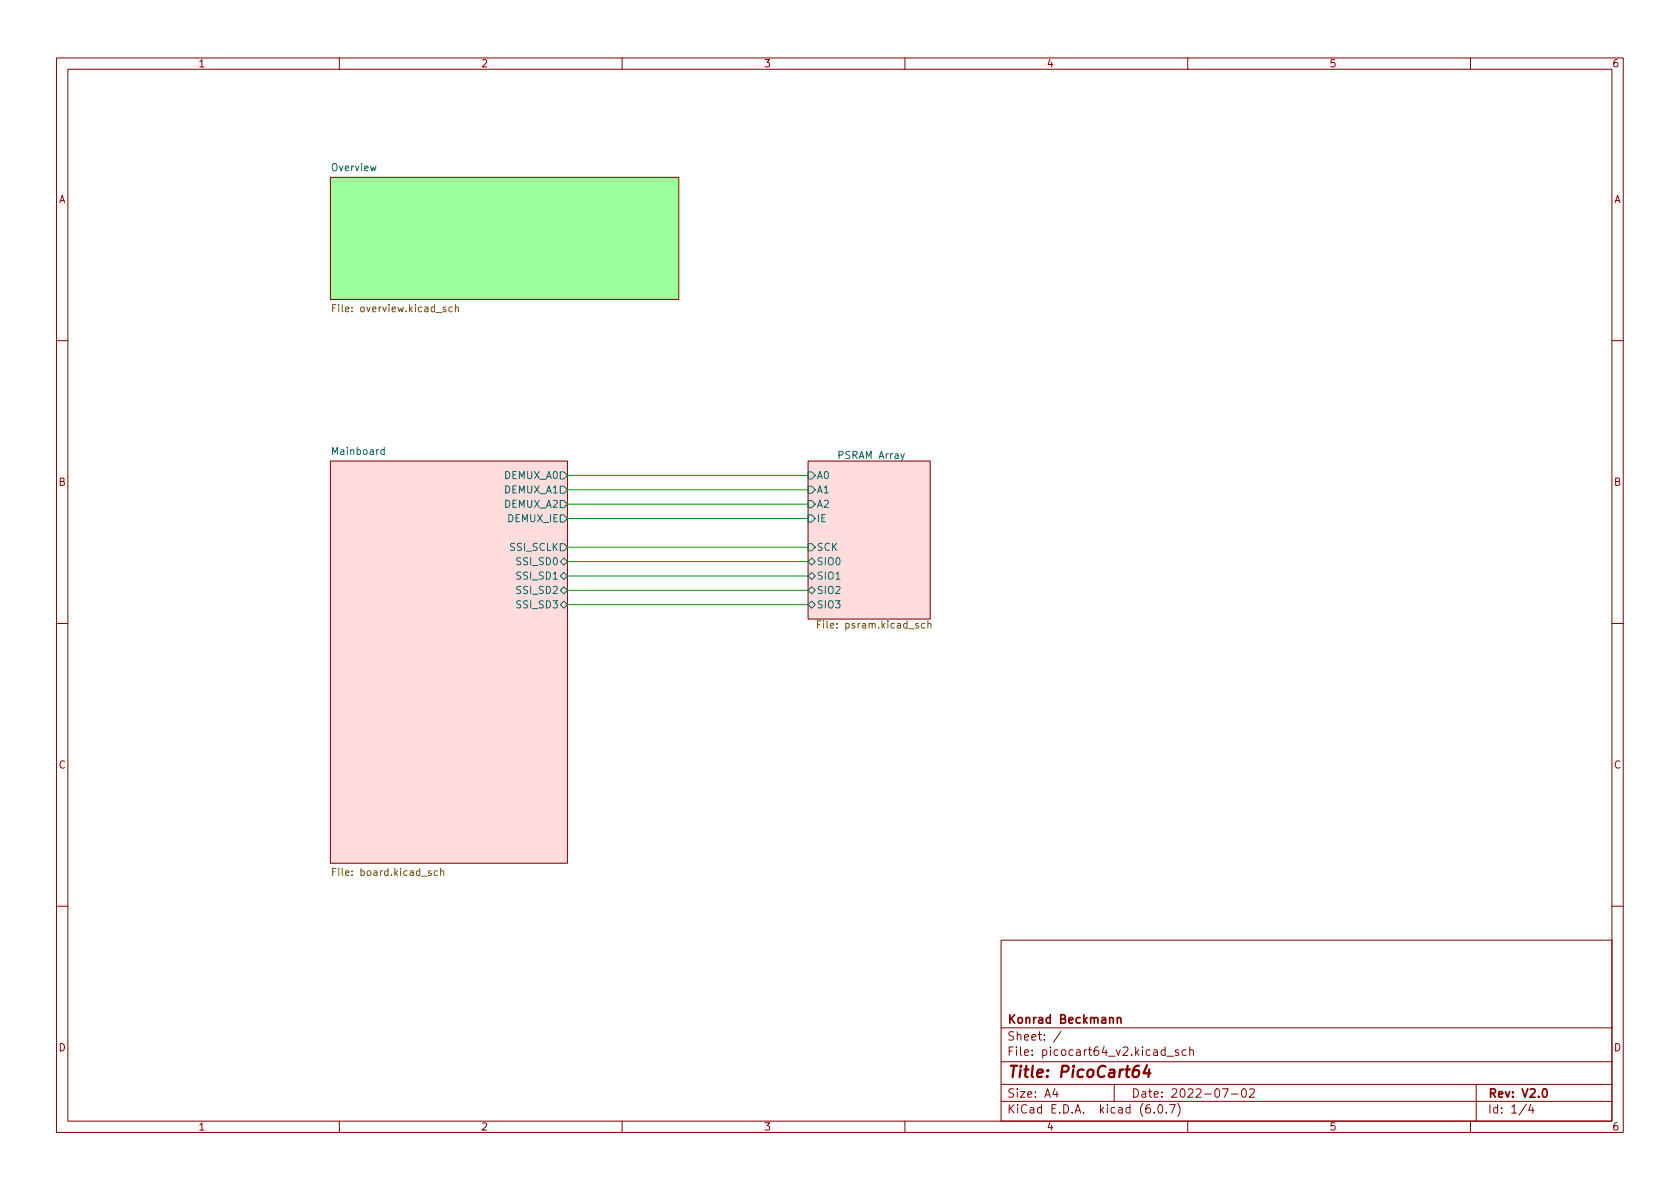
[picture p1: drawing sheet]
<svg xmlns="http://www.w3.org/2000/svg" width="297mm" height="210mm" viewBox="0 0 297 210" stroke-linecap="round" stroke-linejoin="round" font-family="sans-serif">
<g fill="none" stroke="#840000" stroke-width=".18">
<path d="M10 10.2h277v190.1h-277zM12 12.2h273v186.1h-273zM60 10.2v2M110 10.2v2M160 10.2v2M210 10.2v2M260 10.2v2M58.4 31.4h61.6v21.6h-61.6zM10 60.2h2M285 60.2h2M58.4 81.5h41.9v71.1h-41.9zM142.9 81.5h21.6v28h-21.6z"/>
<path d="M10 110.2h2M285 110.2h2M10 160.2h2M177 166.3h108v32h-108zM285 160.2h2M60 198.3v2M110 198.3v2M160 198.3v2M177 194.8h108M177 191.8h108M177 187.8h108M177 181.8h108"/>
<path d="M186.5 192.5l-.4 1h1M186.9 193v1M187.6 182.4l-1.3 1.9M197 191.8v3M204.1 196.7v.1M204.9 195.4l.2-.1a.81 .81 0 0 1 .6 .7 .81 .81 0 0 1-.3 .8h-.2a.81 .81 0 0 1-.6-.6 .81 .81 0 0 1 .3-.8zM206 185.7l-.4-.1-.3 .3v.4l.1 .3h.6M206 185.1v1.5M206.2 196.7v.1M206.4 186.8h1.1M206.8 195.3h1l-.7 1.5M208.2 195.1a1.72 1.72 0 0 1 0 2.3"/>
<path d="M208.4 185.7l-.4-.1-.2 .2 .1 .3 .5 .1v.4h-.6M209.7 185.7l-.4-.1-.3 .3v.4l.1 .3h.6M210 198.3v2M210.4 185.8l.2-.2 .3 .1 .1 .9M210.4 185.1v1.5M216.1 192.5h1l-.6 1.5M217.7 193.5h1.2M219.7 192.6l.2-.1a.81 .81 0 0 1 .5 .7 .81 .81 0 0 1-.3 .8h-.1a.81 .81 0 0 1-.6-.6 .81 .81 0 0 1 .3-.8zM220.9 192.7l.6-.2 .2 .2 .1 .3-.9 1h.9M260 198.3v2M261 191.8v6.5M269.9 195.3l-1.3 1.9"/>
<path d="M270.6 195.3l-.3 1h.9M271 195.8v1"/>
</g>
<path d="M197.6 179.9v1M197.6 180.1l.2-.2 .3 .1 .1 .9M272.9 192.6l.2-.1a.8 .8 0 0 1 .5 .8 .8 .8 0 0 1-.5 .7 1 1 0 0 1-.2-1.4z" fill="none" stroke="#840000" stroke-width=".3"/>
<path d="M201.4 188.5a.91 .91 0 0 0-1.1 .8l-.1 .8 .2 .3a.66 .66 0 0 0 1-.3v-.5l-.1-.3a.66 .66 0 0 0-1 .3M202.8 188.4l-.6 1.4h1.2M203.2 189.1l-.2 1.4" fill="none" stroke="#840000" stroke-width=".4"/>
<g fill="#fdd" stroke="#fdd" stroke-width=".18">
<path d="M142.9 81.5h21.6v28h-21.6z"/>
<path d="M58.4 81.5h41.9v71.1h-41.9z"/>
</g>
<g fill="none" stroke="#006464" stroke-width=".18">
<path d="M67.9 79.6l-.3-.1-.3 .3 .1 .5h.5M67.9 79.1v1.3M99.1 83.4h.6l.6 .7-.6 .6h-.6zM99.1 88.5h.6l.6 .6-.6 .7h-.6zM99.1 86h.6l.6 .6-.6 .6h-.6zM99.1 91.1h.6l.6 .6-.6 .6h-.6zM99.1 96.1h.6l.6 .7-.6 .6h-.6zM99.1 99.3l.6-.6 .6 .6-.6 .6zM142.9 83.4h.6l.6 .7-.6 .6h-.6zM142.9 86h.6l.6 .6-.6 .6h-.6zM142.9 88.5h.6l.6 .6-.6 .7h-.6zM142.9 91.1h.6l.6 .6-.6 .6h-.6z"/>
<path d="M142.9 99.3l.6-.6 .6 .6-.6 .6zM142.9 96.1h.6l.6 .7-.6 .6h-.6zM99.1 106.9l.6-.6 .6 .6-.6 .7zM99.1 104.4l.6-.6 .6 .6-.6 .6zM99.1 101.8l.6-.6 .6 .6-.6 .7zM142.9 101.8l.6-.6 .6 .6-.6 .7zM142.9 104.4l.6-.6 .6 .6-.6 .6zM142.9 106.9l.6-.6 .6 .6-.6 .7z"/>
</g>
<g fill="none" stroke="#725600" stroke-width=".18">
<path d="M58.8 54.5h.4M59.4 53.9h-.6v1.2M80 54.3h-.4l-.2 .2 .1 .6h.5M80.5 54.4l.2-.1h.3l.1 .8M80.5 53.9v1.2M144.5 110.4h.4M145.1 109.8h-.6v1.3M163.5 110.3l-.3-.1-.3 .3 .1 .5h.5M164.1 110.3l.1-.1 .3 .1 .1 .8M164.1 109.8v1.3M58.8 154.2h.4M59.4 153.6h-.6v1.2"/>
<path d="M77.4 154h-.4l-.2 .2 .1 .6h.5M77.9 154.1l.2-.1h.3l.1 .8M77.9 153.6v1.2"/>
</g>
<path d="M58.4 31.4h61.6v21.6h-61.6z" fill="#9bff9b" stroke="#9bff9b" stroke-width=".18"/>
<path d="M100.3 96.8h42.6M100.3 99.3h42.6M100.3 86.6h42.6M100.3 89.1h42.6M100.3 91.7h42.6M100.3 84.1h42.6M100.3 106.9h42.6M100.3 101.8h42.6M100.3 104.4h42.6" fill="none" stroke="#009600" stroke-width=".18"/>
<text font-size="2.8" fill="#840000" x="178" y="190.6">Title: PicoCart64</text>
<g font-size="2.1" fill="#840000">
<text x="178" y="184">Sheet: /</text>
<text x="178" y="181">Konrad Beckmann</text>
<text x="178" y="186.7">File: picocart64_v2.kicad_sch</text>
<text x="178" y="196.9">KiCad E.D.A. kicad (6.0.7)</text>
<text x="178" y="194.1">Size: A4</text>
<text x="200" y="194.1">Date: 2022-07-02</text>
<text x="263" y="194.1">Rev: V2.0</text>
<text x="263" y="196.9">Id: 1/4</text>
</g>
<g font-size="1.8" fill="#840000">
<text x="35" y="11.9">1</text>
<text x="85" y="11.9">2</text>
<text x="135" y="11.9">3</text>
<text x="185" y="11.9">4</text>
<text x="235" y="11.9">5</text>
<text x="285" y="11.9">6</text>
<text x="10.3" y="35.9">A</text>
<text x="285.3" y="35.9">A</text>
<text x="10.3" y="85.9">B</text>
<text x="285.3" y="85.9">B</text>
<text x="10.3" y="135.9">C</text>
<text x="285.3" y="135.9">C</text>
<text x="10.3" y="185.9">D</text>
<text x="285.3" y="185.9">D</text>
<text x="35" y="199.9">1</text>
<text x="85" y="199.9">2</text>
<text x="135" y="199.9">3</text>
<text x="185" y="199.9">4</text>
<text x="235" y="199.9">5</text>
<text x="285" y="199.9">6</text>
</g>
<g font-size="1.8" fill="#006464">
<text x="58.6" y="30.3">Overview</text>
<text x="58.9" y="80.4">Mainboard</text>
<text x="148.3" y="81.1">PSRAM Array</text>
<text x="89.2" y="84.7">DEMUX_A0</text>
<text x="89.2" y="89.8">DEMUX_A2</text>
<text x="89.2" y="87.2">DEMUX_A1</text>
<text x="144.3" y="84.7">A0</text>
<text x="144.3" y="87.2">A1</text>
<text x="144.3" y="89.8">A2</text>
<text x="89.8" y="92.3">DEMUX_IE</text>
<text x="144.3" y="92.3">IE</text>
<text x="90.2" y="97.4">SSI_SCLK</text>
<text x="91.6" y="99.9">SSI_SD0</text>
<text x="144.3" y="99.9">SIO0</text>
<text x="144.3" y="97.4">SCK</text>
<text x="91.6" y="107.6">SSI_SD3</text>
<text x="91.6" y="105">SSI_SD2</text>
<text x="91.6" y="102.5">SSI_SD1</text>
<text x="144.3" y="102.5">SIO1</text>
<text x="144.3" y="105">SIO2</text>
<text x="144.3" y="107.6">SIO3</text>
</g>
<g font-size="1.8" fill="#725600">
<text x="59.6" y="55.2">File: overview.kicad_sch</text>
<text x="145.3" y="111.1">File: psram.kicad_sch</text>
<text x="59.6" y="154.9">File: board.kicad_sch</text>
</g>
</svg>
